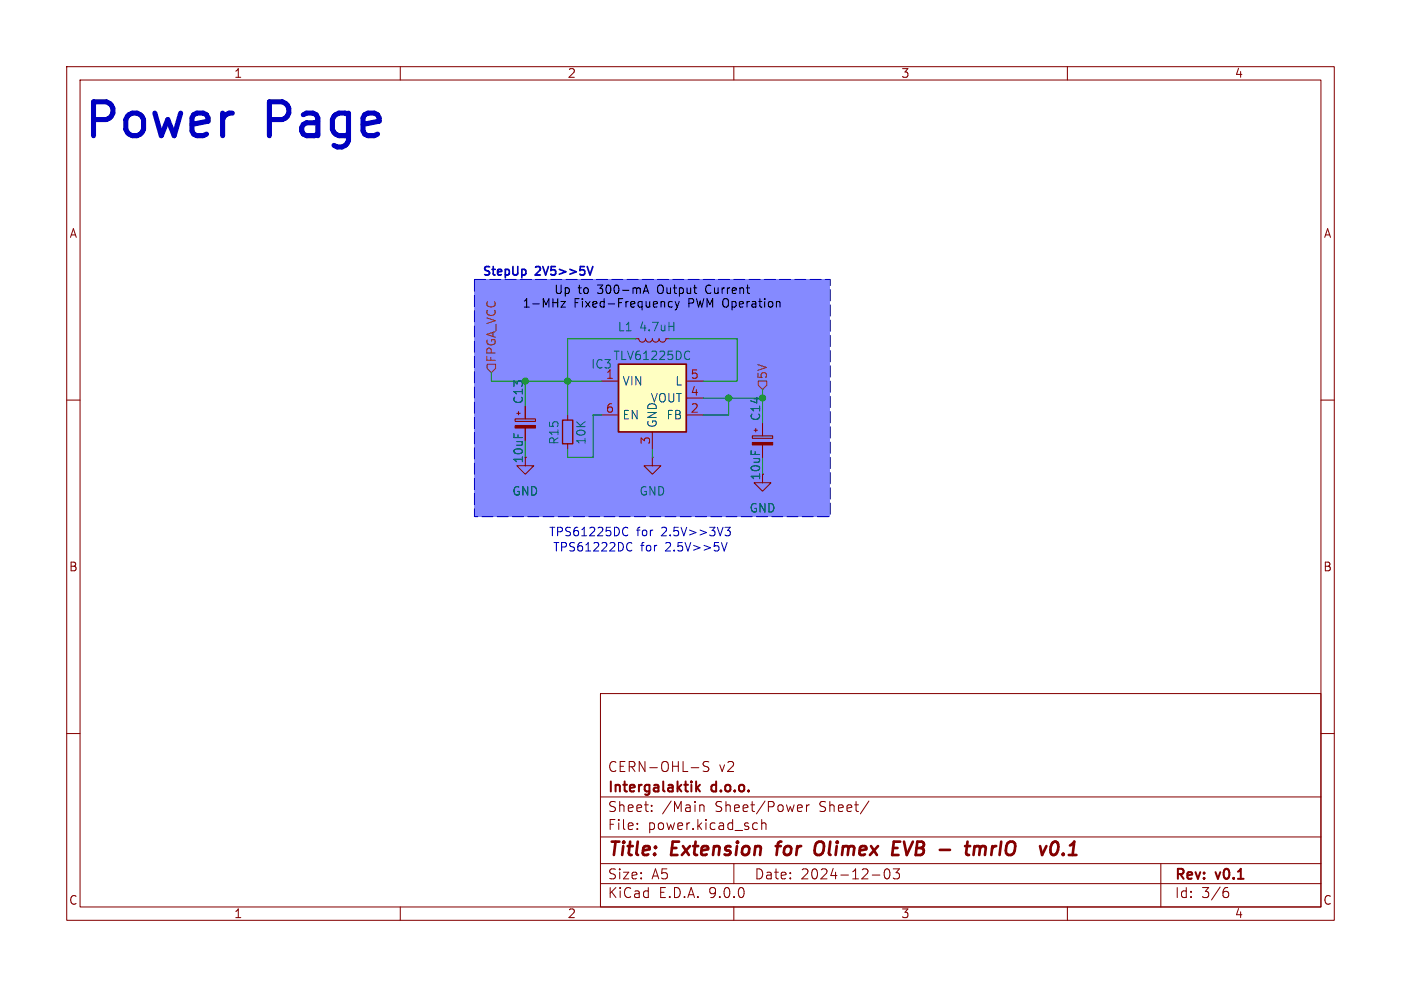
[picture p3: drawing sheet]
<svg xmlns="http://www.w3.org/2000/svg" width="210mm" height="148mm" viewBox="0 0 210 148" stroke-linecap="round" stroke-linejoin="round" font-family="sans-serif">
<g fill="none" stroke="#840000" stroke-width=".15">
<path d="M10 10h190v128h-190zM12 12h186v124h-186zM60 10v2M110 10v2M160 10v2M10 60h2M198 60h2M10 110h2M90 104h108v32h-108zM90 119.5h108M103.6 115.1h1.2M106.2 114.3l-.5-.1-.2 .1-.1 .3a.71 .71 0 0 0 .7 .4l.1 .3-.1 .3h-.7"/>
<path d="M198 110h2M60 136v2M90 132.5h108M90 129.5h108M90 125.5h108M95.5 124.2v.2M95.5 123.5v.1M97.7 121.5v.2M97.7 120.8v.1M104.9 120.8a.37 .37 0 0 1 .6 .1v.8M110 136v2M110 129.5v3"/>
<path d="M113.1 123.4l.4 .1M113.5 124.3l-.4 .1M114.2 123.5a.37 .37 0 0 1 .6 .1v.8M114.2 122.9v1.5M119.7 120.7l.5 .1v.2l-.7 .2M120.2 121.6l-.5 .1M120.9 120.7v1M121.3 120.7l-.3 .1-.1 .2M130.2 120.1l-1.2 1.9M130.8 131.2h1.1M132.7 130.4l.3-.1a.94 .94 0 0 1 0 1.5h-.1a.91 .91 0 0 1-.2-1.4zM133.9 130.3h.9l-.5 .6a.41 .41 0 0 1 .5 .2v.4l-.1 .2-.6 .1-.2-.2"/>
<path d="M160 136v2M174 129.5v6.5M183.6 133.7h.4l.2 .2-.1 .5-.2 .2h-.3M184 133.1l-.4 .1"/>
</g>
<g fill="none" stroke="#840000" stroke-width=".4">
<path d="M116.3 126.9h.7M116.6 126.5l-.2 1.7M122.2 127.9l.1 .2a.71 .71 0 0 0 1-.2M123.1 126.2a.77 .77 0 0 0-.9 .7M133.7 128.2h1M133.9 127.2h.6M134 126.2h.9M144.7 126.9h.7M145 126.2l-.2 1.7M146.1 127.1a.49 .49 0 0 1 .8 .1M146.1 126.9l-.2 1.3M146.9 127.2a.5 .5 0 0 1 .8-.2l.1 .2-.2 1"/>
<path d="M146.9 127.2l-.1 1M157.8 126.4a.46 .46 0 0 1 .5-.2 .46 .46 0 0 1 .3 .4 1.15 1.15 0 0 1-.8 1.6l-.1-.1a1.54 1.54 0 0 1 .1-1.7zM159.4 128l.1 .1-.1 .1M159.4 128l-.1 .1 .1 .1M159.4 128v.2M160.2 128.2h1.2M160.4 126.8l.6-.6-.2 2"/>
</g>
<path d="M104.3 117.2v1.5M104.5 118.1l.4 .6M104.9 117.7l-.6 .6" fill="none" stroke="#840000" stroke-width=".3"/>
<path d="M71.1 41.9h53.4v35.6h-53.4z" fill="#858aff"/>
<g fill="none" stroke="#840000" stroke-width=".15">
<path d="M95.2 50.8h.6a.51 .51 0 0 0 .5 .5 .51 .51 0 0 0 .5-.5 .51 .51 0 0 0 .5 .5 .51 .51 0 0 0 .5-.5 .51 .51 0 0 0 .5 .5 .51 .51 0 0 0 .5-.5 .51 .51 0 0 0 .5 .5 .51 .51 0 0 0 .5-.5h.5M77.2 62.8h3.1v.4h-3.1zM77.5 62h.5M77.7 61.7v.5M78.7 68.6v1.3h1.3l-1.3 1.2-1.2-1.2h1.2M78.7 61v1.8M78.7 64.2v1.8M85.1 62.2v.8M85.1 66.5v.8M97.8 68.6v1.3h1.3l-1.3 1.2-1.3-1.2h1.3M97.8 68.6h.1M112.8 65.4h3v.3h-3z"/>
<path d="M113 64.5h.5M113.3 64.3v.5M114.3 63.5v1.9M114.3 66.7v1.9"/>
</g>
<g fill="#840000" stroke="#840000" stroke-width=".15">
<path d="M112.8 66.3h3v.4h-3z"/>
<path d="M77.2 63.8h3.1v.4h-3.1z"/>
</g>
<path d="M84.3 63h1.6v3.5h-1.6z" fill="none" stroke="#840000" stroke-width=".2"/>
<path d="M100.3 48.9h.7M101 48.3v1.3" fill="none" stroke="#006464" stroke-width=".15"/>
<path d="M92.7 54.6h10.2v10.2h-10.2z" fill="#ffffc2"/>
<path d="M92.7 54.6h10.2v10.2h-10.2z" fill="none" stroke="#840000" stroke-width=".25"/>
<path d="M90.2 57.2h2.5M102.9 57.2h2.5M102.9 59.7h2.5M78.7 61v1.8M78.7 64.2v1.8M90.2 62.2h2.5M97.8 64.8v2.5M102.9 62.2h2.5M114.3 71.1v1.3h1.3l-1.3 1.3-1.3-1.3h1.3M114.3 63.5v1.9M114.3 66.7v1.9" fill="none" stroke="#840000" stroke-width=".15"/>
<path d="M103 52.6l.4 .2M103.4 53.8l-.4 .1" fill="none" stroke="#006464" stroke-width=".15"/>
<path d="M73 54.6h1.3v.6l-.6 .7-.7-.7zM113.7 57.2h1.2v.6l-.6 .6-.6-.6z" fill="none" stroke="#725600" stroke-width=".15"/>
<path d="M73.7 55.9v1.3h16.5M78.7 57.2v3.8M95.2 50.8h-10.1v11.4M100.3 50.8h10.2v6.4h-5.1M105.4 59.7h8.9M109.2 59.7v2.5h-3.8M114.3 58.4v5.1M90.2 62.2h-1.3v6.4h-3.8v-1.3M97.8 67.3v1.3" fill="none" stroke="#009600" stroke-width=".15"/>
<path d="M93.6 79.1h.3l.2 .1M108.7 79.1h.8l-.5 .5 .4 .1v.5l-.2 .1h-.3l-.2-.1M94.1 80.2l-.2 .1h-.3M94.2 81.4h.3l.2 .1M94.7 82.5l-.2 .1h-.3M108.1 81.4l.5 1.2 .4-1.2" fill="none" stroke="#0000c2" stroke-width=".15"/>
<path d="M88 40l.4 1.2 .5-1.2" fill="none" stroke="#0000c2" stroke-width=".25"/>
<path d="M84.8 45.2l-.7 .9h.7M96.4 44l.4-1.3 .4 1.3M96.5 43.6h.6M100.3 45.3l-.1 .2v.4l.2 .2 .4-.1M101.2 45.2l.3 .9M101.5 46.1l-.1 .3-.2 .1M101.8 45.2l-.3 .9M116.9 45.3v.8" fill="none" stroke="#000" stroke-width=".15"/>
<path d="M71.1 41.9h53.4v35.6h-53.4z" fill="none" stroke="#0000c2" stroke-width=".15" stroke-dasharray="1.7 .6"/>
<g fill="#009600" stroke="#009600" stroke-width=".15">
<circle cx="109.2" cy="59.7" r=".46"/>
<circle cx="114.3" cy="59.7" r=".46"/>
<circle cx="85.1" cy="57.2" r=".46"/>
<circle cx="78.7" cy="57.2" r=".46"/>
</g>
<g font-size="7.1" fill="#0000c2">
<text x="12.2" y="21.7">Power</text>
<text x="39.8" y="21.7">Page</text>
</g>
<g font-size="2.8" fill="#840000">
<text x="91" y="128.9">Title:</text>
<text x="100.7" y="128.9">Extension</text>
<text x="117.3" y="128.9">for</text>
<text x="123.8" y="128.9">Olimex</text>
<text x="136.2" y="128.9">EVB</text>
<text x="144.1" y="128.9">-</text>
<text x="148.9" y="128.9">tmrIO</text>
</g>
<g font-size="2.1" fill="#840000">
<text x="91" y="119.2">Intergalaktik</text>
<text x="91" y="116">CERN-OHL-S</text>
<text x="106.7" y="119.2">d.o.o.</text>
<text x="107.7" y="116">v2</text>
<text x="91" y="124.7">File:</text>
<text x="91" y="122">Sheet:</text>
<text x="97.1" y="124.7">power.kicad_sch</text>
<text x="99.2" y="122">/Main</text>
<text x="107.3" y="122">Sheet/Power</text>
<text x="123" y="122">Sheet/</text>
<text x="91" y="134.9">KiCad</text>
<text x="91" y="132.1">Size:</text>
<text x="97.7" y="132.1">A5</text>
<text x="98.7" y="134.9">E.D.A.</text>
<text x="106.3" y="134.9">9.0.0</text>
<text x="113" y="132.1">Date:</text>
<text x="120" y="132.1">2024-12-03</text>
<text x="176" y="132.3">Rev:</text>
<text x="176" y="134.9">Id:</text>
<text x="180.1" y="134.9">3/6</text>
<text x="182.4" y="132.3">v0.1</text>
</g>
<g font-size="1.8" fill="#840000">
<text x="35" y="11.9">1</text>
<text x="85" y="11.9">2</text>
<text x="135" y="11.9">3</text>
<text x="185" y="11.9">4</text>
<text x="10.3" y="35.9">A</text>
<text x="198.4" y="35.9">A</text>
<text x="10.3" y="85.9">B</text>
<text x="198.3" y="85.9">B</text>
<text x="10.3" y="135.9">C</text>
<text x="35" y="137.9">1</text>
<text x="85" y="137.9">2</text>
<text x="135" y="137.9">3</text>
<text x="185" y="137.9">4</text>
<text x="198.3" y="135.9">C</text>
</g>
<g font-size="1.8" fill="#0000c2">
<text x="72.1" y="41.4">StepUp</text>
<text x="80.2" y="41.4">2V5&gt;&gt;5V</text>
<text x="82.2" y="80.6">TPS61225DC</text>
<text x="82.8" y="82.9">TPS61222DC</text>
<text x="95.4" y="80.6">for</text>
<text x="96" y="82.9">for</text>
<text x="99.2" y="80.6">2.5V&gt;&gt;3V3</text>
<text x="99.9" y="82.9">2.5V&gt;&gt;5V</text>
</g>
<g font-size="1.8">
<text x="78.2" y="46.3">1-MHz</text>
<text x="83" y="44.3">Up</text>
<text x="86" y="46.3">Fixed-Frequency</text>
<text x="86.6" y="44.3">to</text>
<text x="89.7" y="44.3">300-mA</text>
<text x="98.8" y="44.3">Output</text>
<text x="103.3" y="46.3">PWM Operation</text>
<text x="106.2" y="44.3">Current</text>
</g>
<g font-size="1.8" fill="#006464">
<text x="92.5" y="49.9">L1</text>
<text x="95.7" y="49.9">4.7uH</text>
<text x="88.5" y="55.5">IC3</text>
<text x="90.7" y="56.9">1</text>
<text x="91.9" y="54.2">TLV61225DC</text>
<text x="93.2" y="58">VIN</text>
<text x="101.1" y="58">L</text>
<text x="78.6" y="60.7" transform="rotate(-90 78.6 60.7)">C13</text>
<text x="93.2" y="63.1">EN</text>
<text x="97.4" y="60.6">VOUT</text>
<text x="98.7" y="64.3" transform="rotate(-90 98.7 64.3)">GND</text>
<text x="99.8" y="63.1">FB</text>
<text x="114.1" y="63.2" transform="rotate(-90 114.1 63.2)">C14</text>
<text x="78.6" y="69.6" transform="rotate(-90 78.6 69.6)">10uF</text>
<text x="83.9" y="66.8" transform="rotate(-90 83.9 66.8)">R15</text>
<text x="88" y="66.8" transform="rotate(-90 88 66.8)">10K</text>
<text x="76.7" y="74.5">GND</text>
<text x="95.8" y="74.5">GND</text>
<text x="112.3" y="77.1">GND</text>
<text x="114.1" y="72.1" transform="rotate(-90 114.1 72.1)">10uF</text>
</g>
<g font-size="1.8" fill="#725600">
<text x="74.5" y="54.4" transform="rotate(-90 74.5 54.4)">FPGA_VCC</text>
<text x="115.2" y="57" transform="rotate(-90 115.2 57)">5V</text>
</g>
<g font-size="1.8" fill="#a90000">
<text x="103.4" y="56.9">5</text>
<text x="103.4" y="59.4">4</text>
<text x="90.7" y="62">6</text>
<text x="103.4" y="62">2</text>
<text x="97.5" y="66.7" transform="rotate(-90 97.5 66.7)">3</text>
</g>
</svg>
